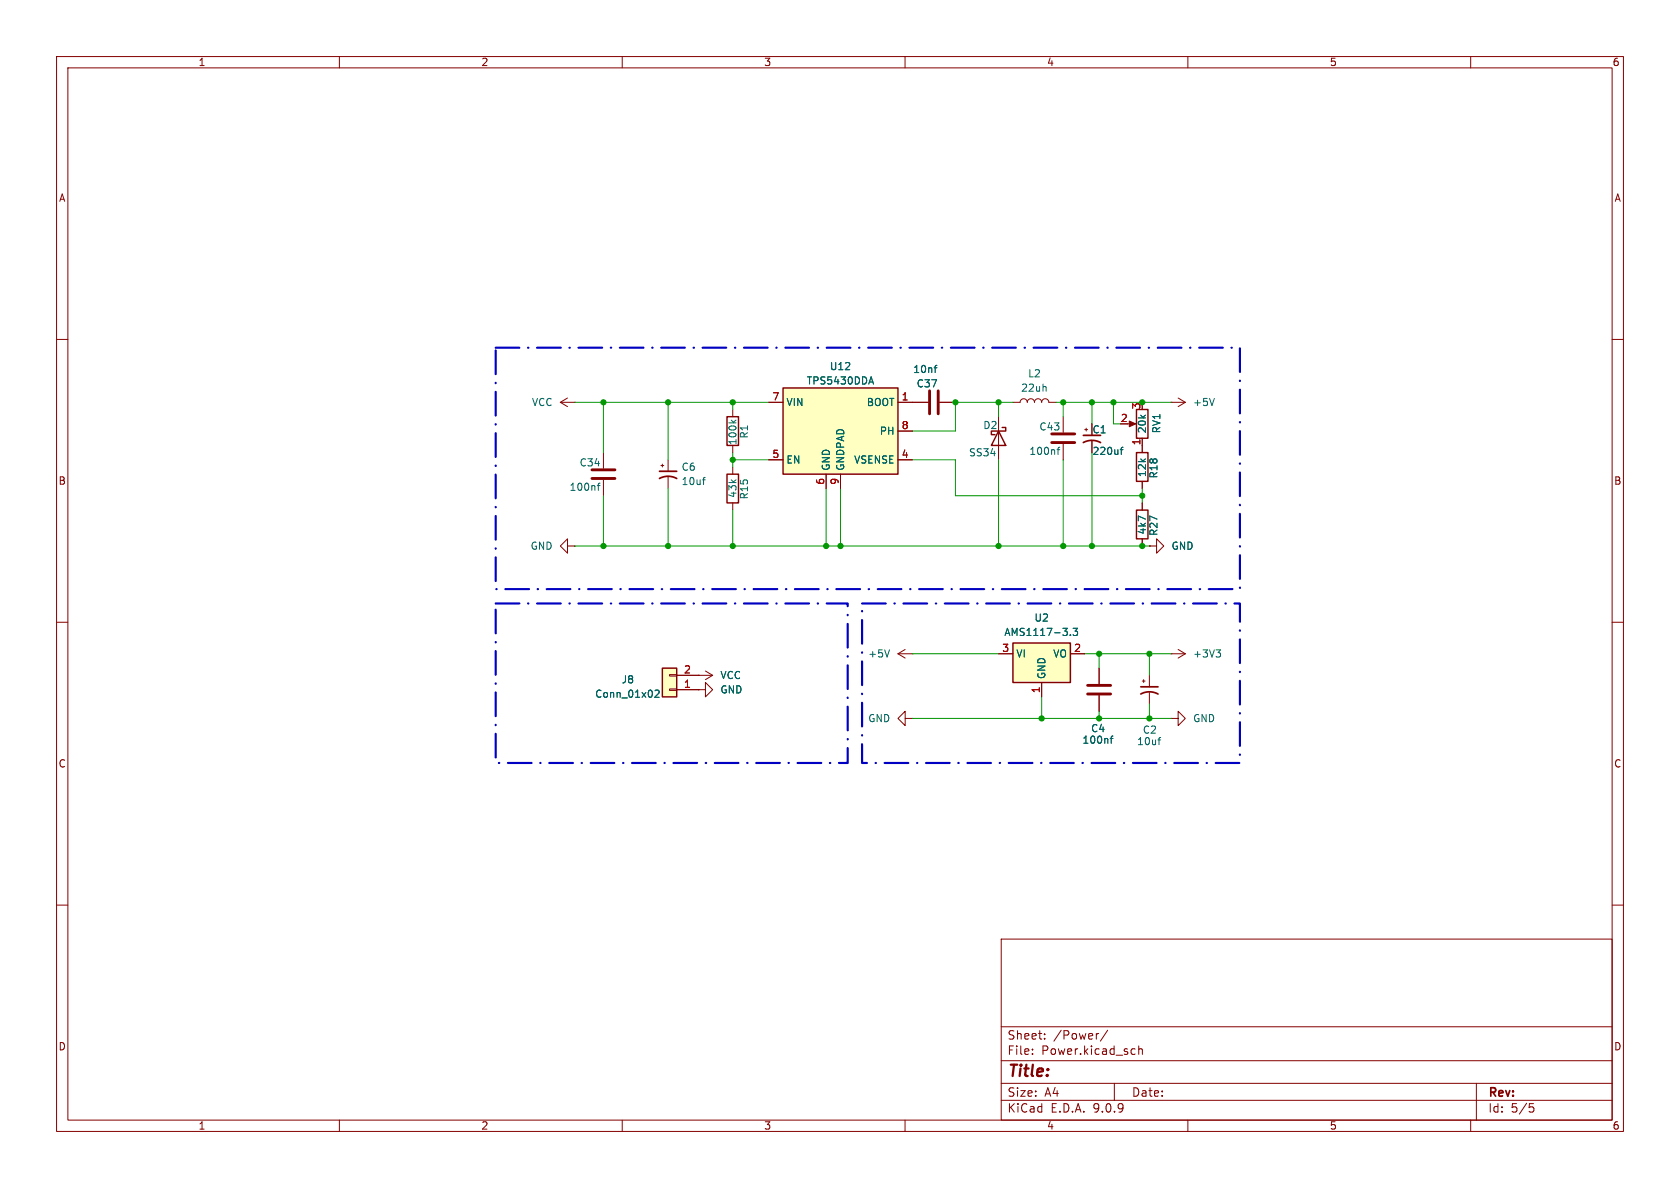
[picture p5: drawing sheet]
<svg xmlns="http://www.w3.org/2000/svg" width="297mm" height="210mm" viewBox="0 0 297 210" stroke-linecap="round" stroke-linejoin="round" font-family="sans-serif">
<g fill="none" stroke="#840000" stroke-width=".18">
<path d="M10 10h277v190h-277zM12 12h273v186h-273zM60 10v2M110 10v2M160 10v2M210 10v2M260 10v2M10 60h2M129.5 72.4v1.3M129.5 78.7v1.3M285 60h2M100.3 96.5v-1.2l-1.2 1.2 1.2 1.3v-1.3h1.3"/>
<path d="M101.6 96.5h.1M129.5 82.6v1.2M129.5 88.9v1.3M201.9 88.9v1.3M201.9 95.3v1.2M10 110h2M123.4 119.4h.1M123.4 119.4h2.6M124.7 118.6l1.3 .8M126 119.4l-1.3 .7M158.7 115.6l1.3 .7M158.7 115.6h2.6"/>
<path d="M160 114.8l-1.3 .8M161.3 115.6h.1M285 110h2M10 160h2M177 166h108v32h-108zM285 160h2M60 198v2M110 198v2M160 198v2M177 194.5h108M177 191.5h108M177 187.5h108"/>
<path d="M177 181.5h108M182.5 186.3v.1M182.5 185.5v.1M184.7 183.6v.1M184.7 182.8v.1M194.2 182.7l-.2 .1M195.8 182.1l-1.3 2M197 191.5v3M200.2 185.4l.5 .1M200.7 186.3l-.5 .1M201.3 185.5l.2-.1 .4 .1 .1 .9M201.3 184.9v1.5"/>
<path d="M210 198v2M260 198v2M261 191.5v6.5M270.4 195.1h.7M270.5 195.7h.4l.3 .3-.2 .5-.5 .1"/>
</g>
<path d="M129.3 74.3l.5 .5M130.1 74.3l-.5 .3M157.2 114.9l-.4 1.2" fill="none" stroke="#006464" stroke-width=".18"/>
<path d="M128.5 73.7h2.1v5h-2.1zM128.5 83.8h2.1v5.1h-2.1zM200.9 90.2h2v5.1h-2z" fill="none" stroke="#840000" stroke-width=".25"/>
<path d="M117.1 118.1h2.5v5.1h-2.5z" fill="#ffffc2"/>
<path d="M117.1 118.1h2.5v5.1h-2.5z" fill="none" stroke="#840000" stroke-width=".25"/>
<path d="M118.4 119.3h1.2v.2h-1.2zM119.6 119.4h3.8M118.4 121.8h1.2v.2h-1.2zM119.6 121.9h3.8M123.4 121.9h1.3v-1.2l1.3 1.2-1.3 1.3v-1.3M123.4 121.9h.1" fill="none" stroke="#840000" stroke-width=".18"/>
<path d="M115.8 122.1l.5-.1 .2 .4-.8 .9h.8" fill="none" stroke="#006464" stroke-width=".18"/>
<path d="M179.1 113.7h10.1v7h-10.1z" fill="#ffffc2"/>
<path d="M176.5 76.2l1.3 2.5h-2.5zM177.2 75.6h.6v.6h-2.5v.6h.6M200.9 72.4h2v5.1h-2zM200.9 80h2v5.1h-2zM179.1 113.7h10.1v7h-10.1z" fill="none" stroke="#840000" stroke-width=".25"/>
<g fill="none" stroke="#840000" stroke-width=".18">
<path d="M99.1 71.1h2.5M99.1 71.1l1.2 .8M100.3 70.4l-1.2 .7M101.6 71.1h.1M161.3 71.1h2.8M166.1 71.1h2.8M176.5 73.7v7.6M179.1 71.1h1.2a.64 .64 0 0 1 .7-.6 .64 .64 0 0 1 .6 .6 .64 .64 0 0 1 .6-.6 .64 .64 0 0 1 .7 .6 .64 .64 0 0 1 .6-.6 .64 .64 0 0 1 .6 .6 .64 .64 0 0 1 .7-.6 .64 .64 0 0 1 .6 .6h1.3M188 73.7v2.8M188 78.5v2.8M191.8 75.9h.5M192 75.7v.5"/>
<path d="M193 78v2M199.4 74.9h1M201.9 77.5v2.5M106.7 80v2.8M106.7 84.8v2.8M116.8 82.3h.5M117.1 82v.6M118.1 81.3v2M118.1 84.3v2.1M201.9 85.1v1.3M203.2 96.5h1.3v-1.2l1.2 1.2-1.2 1.3v-1.3M203.2 96.5h.1"/>
<path d="M176.5 115.6h2.6M189.2 115.6h2.6M194.3 118.1v2.8M203.2 119.4v2M207 115.6h.1M207 115.6h2.5M208.3 114.8l1.2 .8M209.5 115.6l-1.2 .7M160 127v-1.3l-1.3 1.3 1.3 1.3v-1.3h1.3M161.3 127h.1M184.1 120.7v2.5M194.3 122.9v2.8"/>
<path d="M201.9 120.4h.5M202.2 120.1v.6M203.2 122.4v2.1M207 127h1.3v-1.3l1.2 1.3-1.2 1.3v-1.3M207 127h.1"/>
</g>
<g fill="none" stroke="#006464" stroke-width=".18">
<path d="M165.1 65h.5M165.6 64.6h-.2M184.8 68.3l.1 .2v.7M186.9 79.5h.5M187.4 79.1l-.3 .1v1.1M198 79.5h.5M198.5 79.1l-.3 .1v1.1M105.6 85.8h.5M106.1 85.4l-.3 .2v1.1M124.2 84.8h.5M124.7 84.4l-.3 .1M189.2 112.2v.1"/>
<path d="M189.7 111.1h.8l-.4 .5 .3 .1v.5l-.1 .1-.6-.1M215 114.9h.8l-.5 .5M215.5 115.4l.3 .2v.3l-.3 .2M196.3 130.5h.5M196.8 130.1l-.3 .2v1.1M204.7 130.8h.5M205.2 130.4h-.2"/>
</g>
<path d="M191.5 78.2a3.2 3.2 0 0 1 3.1 0M191.5 77h3.1M116.6 84.6a3.2 3.2 0 0 1 3 0M116.6 83.3h3M201.7 122.7a3.2 3.2 0 0 1 3 0M201.7 121.4h3" fill="none" stroke="#840000" stroke-width=".3"/>
<path d="M164.3 69.1v4.1M165.9 69.1v4.1M185.9 78.2h4.1M185.9 76.7h4.1M104.6 84.6h4.1M104.6 83.1h4.1M192.3 122.7h4M192.3 121.2h4" fill="none" stroke="#840000" stroke-width=".51"/>
<path d="M199.6 74.4l1.2 .5-1.2 .5z" fill="#840000" stroke="#840000" stroke-width=".18"/>
<path d="M138.4 68.6h20.3v15.2h-20.3z" fill="#ffffc2"/>
<path d="M138.4 68.6h20.3v15.2h-20.3z" fill="none" stroke="#840000" stroke-width=".25"/>
<g fill="none" stroke="#840000" stroke-width=".18">
<path d="M135.9 71.1h2.5M158.7 71.1h5.4M158.7 76.2h2.6M166.1 71.1h2.8M193 78v2M201.9 77.5v2.5M207 71.1h.1M207 71.1h2.5M208.3 70.4l1.2 .7M209.5 71.1l-1.2 .8M135.9 81.3h2.5M146 83.8v2.6"/>
<path d="M148.6 83.8v2.6M158.7 81.3h2.6M201.9 85.1v1.3M201.9 88.9v1.3M201.9 95.3v1.2M203.2 96.5h.1M119.6 119.4h3.8M123.4 119.4h.1M176.5 115.6h2.6M189.2 115.6h2.6M194.3 118.1v2.8M119.6 121.9h3.8"/>
<path d="M123.4 121.9h.1M184.1 120.7v2.5M194.3 122.9v2.8"/>
</g>
<path d="M153.7 67.5h.6M154 66.6l.4 1.3M165.1 65h.5M165.6 64.6h-.2M198 79.5h.5M198.5 79.1l-.3 .1v1.1M214.7 70.4l-.4 1.3M189.2 112.2v.1M189.7 111.1h.8l-.4 .5 .3 .1v.5l-.1 .1-.6-.1M115.8 122.1l.5-.1 .2 .4-.8 .9h.8M196.3 130.5h.5M196.8 130.1l-.3 .2v1.1" fill="none" stroke="#006464" stroke-width=".18"/>
<g fill="none" stroke="#009600" stroke-width=".18">
<path d="M101.6 71.1h34.3M106.7 71.1v8.9M118.1 71.1v10.2M129.5 71.1v1.3M176.5 71.1v2.6M179.1 71.1h-10.2v5.1h-7.6M186.7 71.1h20.3M188 71.1v2.6M193 71.1v3.8M196.8 71.1v3.8h1.3M101.6 96.5h101.6M106.7 87.6v8.9"/>
<path d="M118.1 86.4v10.1M129.5 80v2.6M129.5 90.2v6.3M129.5 81.3h6.4M146 86.4v10.1M148.6 86.4v10.1M161.3 81.3h7.6v6.3h33M176.5 81.3v15.2M188 81.3v15.2M193 80v16.5M201.9 86.4v2.5M161.3 115.6h15.2"/>
<path d="M191.8 115.6h15.2M194.3 115.6v2.5M203.2 115.6v3.8M161.3 127h45.7M184.1 123.2v3.8M194.3 125.7v1.3M203.2 124.5v2.5"/>
</g>
<path d="M87.6 61.5h131.6v42.6h-131.6zM87.6 106.7h62.3v28.2h-62.3zM152.4 106.7h66.8v28.2h-66.8z" fill="none" stroke="#0000c2" stroke-width=".38" stroke-dasharray="4.2 1.5 .1 1.5"/>
<g fill="#009600" stroke="#009600" stroke-width=".18">
<circle cx="203.2" cy="115.6" r=".46"/>
<circle cx="203.2" cy="127" r=".46"/>
<circle cx="194.3" cy="127" r=".46"/>
<circle cx="193" cy="96.5" r=".46"/>
<circle cx="193" cy="71.1" r=".46"/>
<circle cx="176.5" cy="96.5" r=".46"/>
<circle cx="188" cy="71.1" r=".46"/>
<circle cx="129.5" cy="71.1" r=".46"/>
<circle cx="118.1" cy="71.1" r=".46"/>
<circle cx="106.7" cy="71.1" r=".46"/>
<circle cx="106.7" cy="96.5" r=".46"/>
<circle cx="118.1" cy="96.5" r=".46"/>
<circle cx="129.5" cy="81.3" r=".46"/>
<circle cx="146" cy="96.5" r=".46"/>
<circle cx="148.6" cy="96.5" r=".46"/>
<circle cx="129.5" cy="96.5" r=".46"/>
<circle cx="184.1" cy="127" r=".46"/>
<circle cx="194.3" cy="115.6" r=".46"/>
<circle cx="188" cy="96.5" r=".46"/>
<circle cx="176.5" cy="71.1" r=".46"/>
<circle cx="201.9" cy="96.5" r=".46"/>
<circle cx="196.8" cy="71.1" r=".46"/>
<circle cx="168.9" cy="71.1" r=".46"/>
<circle cx="201.9" cy="87.6" r=".46"/>
<circle cx="201.9" cy="71.1" r=".46"/>
</g>
<text font-size="2.8" fill="#840000" x="178" y="190.9">Title:</text>
<g font-size="2.1" fill="#840000">
<text x="178" y="184">Sheet:</text>
<text x="186.2" y="184">/Power/</text>
<text x="178" y="186.7">File:</text>
<text x="184.1" y="186.7">Power.kicad_sch</text>
<text x="178" y="196.9">KiCad</text>
<text x="178" y="194.1">Size:</text>
<text x="184.7" y="194.1">A4</text>
<text x="185.7" y="196.9">E.D.A.</text>
<text x="193.3" y="196.9">9.0.9</text>
<text x="200" y="194.1">Date:</text>
<text x="263" y="194.3">Rev:</text>
<text x="263" y="196.9">Id:</text>
<text x="267.1" y="196.9">5/5</text>
</g>
<g font-size="1.8" fill="#840000">
<text x="35" y="11.9">1</text>
<text x="85" y="11.9">2</text>
<text x="135" y="11.9">3</text>
<text x="185" y="11.9">4</text>
<text x="235" y="11.9">5</text>
<text x="285" y="11.9">6</text>
<text x="10.3" y="35.9">A</text>
<text x="285.3" y="35.9">A</text>
<text x="193" y="76.8">C1</text>
<text x="10.3" y="85.9">B</text>
<text x="285.3" y="85.9">B</text>
<text x="10.3" y="135.9">C</text>
<text x="285.3" y="135.9">C</text>
<text x="10.3" y="185.9">D</text>
<text x="285.3" y="185.9">D</text>
<text x="35" y="199.9">1</text>
<text x="85" y="199.9">2</text>
<text x="135" y="199.9">3</text>
<text x="185" y="199.9">4</text>
<text x="235" y="199.9">5</text>
<text x="285" y="199.9">6</text>
</g>
<g font-size="1.8" fill="#006464">
<text x="146.6" y="65.6">U12</text>
<text x="93.9" y="72">VCC</text>
<text x="138.9" y="72">VIN</text>
<text x="142.5" y="68.2">TPS5430DDA</text>
<text x="153.1" y="72">BOOT</text>
<text x="161.4" y="66.1">10nf</text>
<text x="162" y="68.7">C37</text>
<text x="180.4" y="69.4">22uh</text>
<text x="181.7" y="66.9">L2</text>
<text x="210.8" y="72">+5V</text>
<text x="132.4" y="77.6" transform="rotate(-90 132.4 77.6)">R1</text>
<text x="155.4" y="77.1">PH</text>
<text x="173.7" y="76">D2</text>
<text x="183.7" y="76.3">C43</text>
<text x="202.8" y="76.7" transform="rotate(-90 202.8 76.7)">20k</text>
<text x="205.3" y="76.7" transform="rotate(-90 205.3 76.7)">RV1</text>
<text x="102.4" y="82.7">C34</text>
<text x="120.4" y="83.4">C6</text>
<text x="130.4" y="78.8" transform="rotate(-90 130.4 78.8)">100k</text>
<text x="138.9" y="82.1">EN</text>
<text x="146.9" y="83.3" transform="rotate(-90 146.9 83.3)">GND</text>
<text x="149.5" y="83.3" transform="rotate(-90 149.5 83.3)">GNDPAD</text>
<text x="150.9" y="82.1">VSENSE</text>
<text x="171.2" y="80.9">SS34</text>
<text x="181.9" y="80.6">100nf</text>
<text x="193" y="80.6">220uf</text>
<text x="100.6" y="87">100nf</text>
<text x="120.4" y="86">10uf</text>
<text x="130.4" y="88.1" transform="rotate(-90 130.4 88.1)">43k</text>
<text x="132.4" y="88.4" transform="rotate(-90 132.4 88.4)">R15</text>
<text x="202.8" y="84.4" transform="rotate(-90 202.8 84.4)">12k</text>
<text x="204.8" y="84.7" transform="rotate(-90 204.8 84.7)">R18</text>
<text x="202.8" y="94.6" transform="rotate(-90 202.8 94.6)">4k7</text>
<text x="204.8" y="94.8" transform="rotate(-90 204.8 94.8)">R27</text>
<text x="93.7" y="97.4">GND</text>
<text x="207" y="97.4">GND</text>
<text x="177.5" y="112.6">AMS1117-3.3</text>
<text x="182.8" y="110.1">U2</text>
<text x="153.4" y="116.4">+5V</text>
<text x="179.6" y="116.4">VI</text>
<text x="186.1" y="116.4">VO</text>
<text x="210.8" y="116.4">+3V3</text>
<text x="105.1" y="123.5">Conn_01x02</text>
<text x="109.8" y="121">J8</text>
<text x="127.3" y="122.8">GND</text>
<text x="127.3" y="120.2">VCC</text>
<text x="185" y="120.1" transform="rotate(-90 185 120.1)">GND</text>
<text x="153.4" y="127.9">GND</text>
<text x="191.3" y="131.7">100nf</text>
<text x="192.8" y="129.6">C4</text>
<text x="200.9" y="131.9">10uf</text>
<text x="201.9" y="129.9">C2</text>
<text x="210.8" y="127.9">GND</text>
</g>
<g font-size="1.8" fill="#a90000">
<text x="136.5" y="70.9">7</text>
<text x="159.3" y="70.9">1</text>
<text x="159.3" y="75.9">8</text>
<text x="198" y="74.7">2</text>
<text x="201.7" y="72.5" transform="rotate(-90 201.7 72.5)">3</text>
<text x="136.5" y="81">5</text>
<text x="159.3" y="81">4</text>
<text x="201.7" y="78.8" transform="rotate(-90 201.7 78.8)">1</text>
<text x="145.8" y="85.8" transform="rotate(-90 145.8 85.8)">6</text>
<text x="148.3" y="85.8" transform="rotate(-90 148.3 85.8)">9</text>
<text x="120.8" y="119.1">2</text>
<text x="177.1" y="115.3">3</text>
<text x="189.8" y="115.3">2</text>
<text x="120.8" y="121.7">1</text>
<text x="183.9" y="122.6" transform="rotate(-90 183.9 122.6)">1</text>
</g>
</svg>
